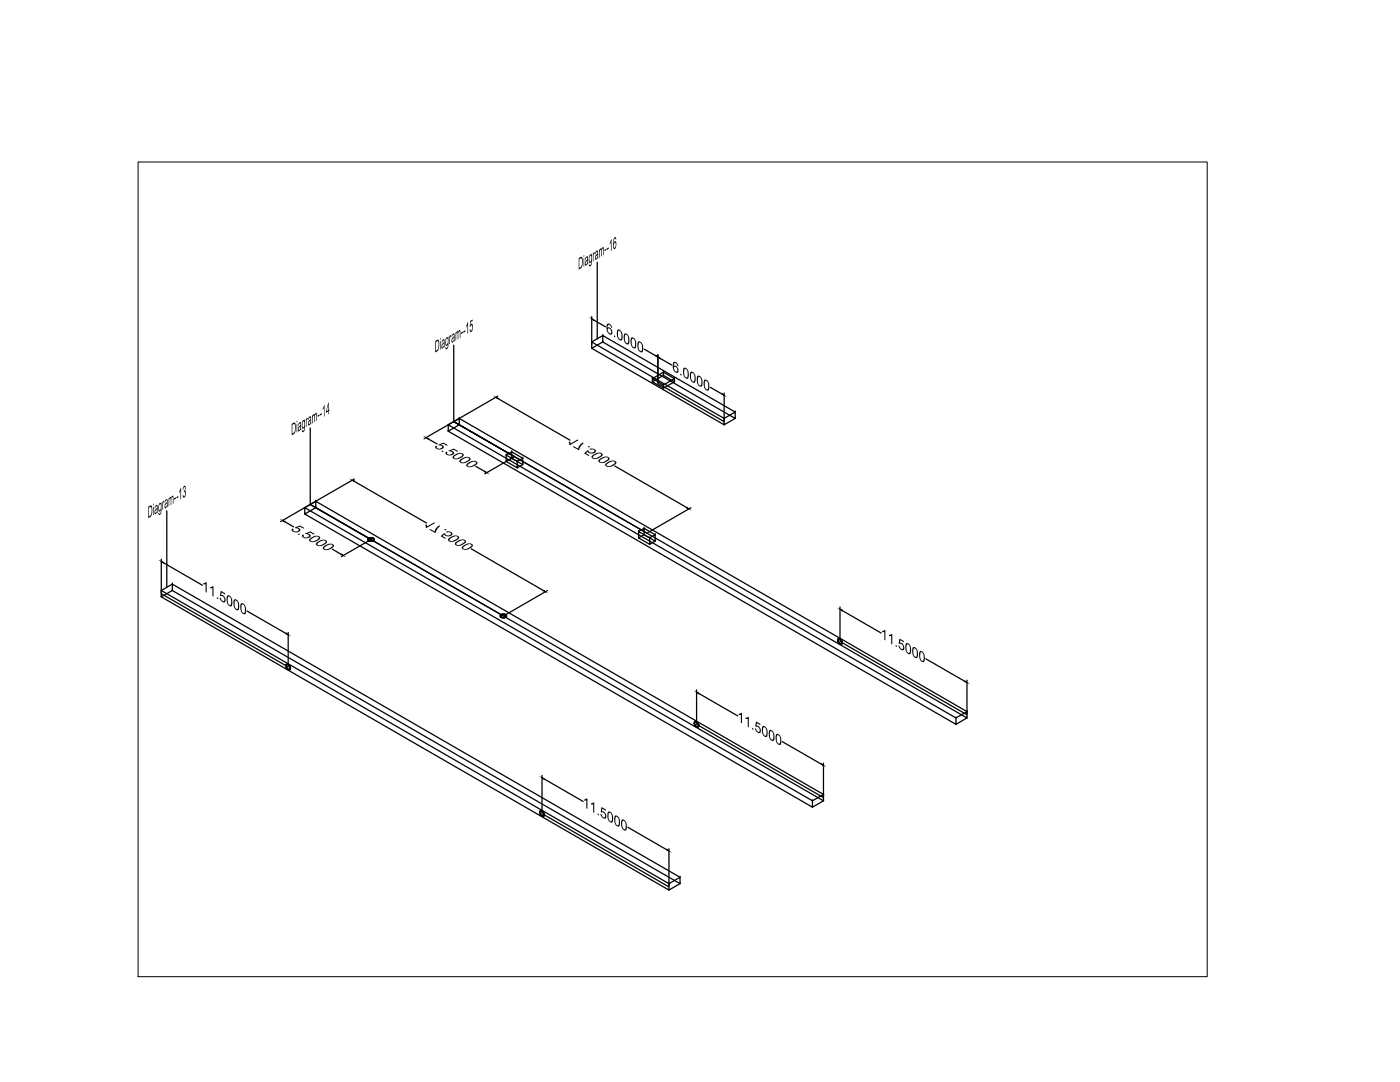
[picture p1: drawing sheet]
<svg xmlns="http://www.w3.org/2000/svg" width="279mm" height="216mm" viewBox="0 0 279 216" stroke-linecap="round" stroke-linejoin="round" font-family="sans-serif">
<!-- layer: holes -->
<g fill="none" stroke="#000" stroke-width=".25">
<path d="M130.2 75.5l2.2-1.2 2.2 1.2-2.2 1.3zM130.2 76.2l2.2-1.3 2.2 1.3-2.2 1.3zM130.2 76.2h.1M130.2 75.5h.1M130.2 75.5v.7M131.3 76.5l13.2 7.6M132.4 74.3h.1M132.4 74.9h.1M132.4 77.5h.1M132.4 76.8h.1M132.4 74.3v.6M132.4 76.8v.7"/>
<path d="M101 90.8l1.1-.6v1.2l-1.1 .7M101 90.8l2.2 1.3v1.2l-2.2-1.2zM101 90.8h.1M101 92.1h.1M102.1 90.2l2.2 1.2v1.3l-2.2-1.3M102.1 90.2h.1M102.1 91.4h.1M102.7 91.1l-12.1-7 38.5 22.3M103.2 92.1h.1M103.2 93.3h.1M104.3 91.4h.1M104.3 92.7h.1"/>
<path d="M104.3 91.4l-1.1 .7M104.3 92.7l-1.1 .6M32.2 118.5l25.3 14.6M61.9 100.7l38.6 22.2M73.4 107.6l.6-.3a.51 .51 0 0 1 .7 .4l-.7 .3a.51 .51 0 0 1-.6-.4zM73.6 107.4h.1M73.6 107.9h.1M73.6 107.4a.67 .67 0 0 1 1 .4 .66 .66 0 0 1-.6 .2 .66 .66 0 0 1-.6-.4zM73.6 107.4a.67 .67 0 0 1 1 .3 .66 .66 0 0 1-.6 .3 .66 .66 0 0 1-.6-.5zM73.6 107.4a.62 .62 0 0 1 1 .3 .62 .62 0 0 1-.6 .3 .62 .62 0 0 1-.5-.4zM74.4 107.9h.1M74.4 107.4h.1"/>
<path d="M127.4 106.1l1.1-.7v1.3l-1.1 .6M127.4 106.1l2.2 1.2v1.3l-2.2-1.3zM127.4 106.1h.1M127.4 107.3h.1M128.5 105.4l2.3 1.3v1.3l-2.3-1.3M128.5 105.4h.1M128.5 106.7h.1M129.6 107.3h.1M129.6 108.6h.1M130.8 106.7h.1M130.8 108h.1M130.8 106.7l-1.2 .6"/>
<path d="M130.8 108l-1.2 .6M57.1 132.8h.1M57.1 132.6l.2-.1a.66 .66 0 0 1 .5 .5 .66 .66 0 0 1-.1 .7 .78 .78 0 0 1-.6-1.1zM57.1 132.6a.67 .67 0 0 1 .7 .3 .67 .67 0 0 1-.1 .8l-.5-.4zM57.2 132.7l.1-.1a.62 .62 0 0 1 .5 .4 .62 .62 0 0 1-.1 .6 .72 .72 0 0 1-.5-.9zM57.2 132.6l.1-.1a.66 .66 0 0 1 .6 .4 .66 .66 0 0 1-.1 .7 .78 .78 0 0 1-.6-1zM57.5 132.6h.1M57.5 133.6h.1M57.9 133.4h.1M99.8 122.8l.7-.3a.51 .51 0 0 1 .6 .5l-.6 .3a.51 .51 0 0 1-.7-.5zM100.1 122.7h.1M100.1 123.1h.1"/>
<path d="M100 122.7a.67 .67 0 0 1 1.1 .3 .66 .66 0 0 1-.7 .3 .66 .66 0 0 1-.5-.4zM100 122.6a.67 .67 0 0 1 1.1 .4 .66 .66 0 0 1-.7 .2 .66 .66 0 0 1-.5-.4zM100.1 122.7a.62 .62 0 0 1 .9 .3 .62 .62 0 0 1-.6 .3 .62 .62 0 0 1-.5-.5zM100.9 123.1h.1M100.9 122.7h.1M167.2 127.7h.1M167.2 127.5h.2a.66 .66 0 0 1 .6 .4 .66 .66 0 0 1-.2 .7 .78 .78 0 0 1-.6-1.1zM167.2 127.5a.67 .67 0 0 1 .8 .3 .67 .67 0 0 1-.1 .8l-.6-.4zM167.3 127.6l.1-.1a.62 .62 0 0 1 .6 .4 .62 .62 0 0 1-.2 .6 .72 .72 0 0 1-.5-.9zM167.3 127.5l.2-.1a.66 .66 0 0 1 .5 .4 .66 .66 0 0 1-.1 .7 .78 .78 0 0 1-.6-1zM167.7 127.5h.1M167.6 128.5h.1"/>
<path d="M167.6 128l25.4 14.6M168 128.3h.1M138.6 144.3h.1M138.6 144.1l.2-.1a.66 .66 0 0 1 .5 .4 .66 .66 0 0 1-.1 .7 .78 .78 0 0 1-.6-1zM138.6 144a.67 .67 0 0 1 .7 .3 .67 .67 0 0 1-.1 .8l-.5-.4zM138.7 144.1l.1-.1a.62 .62 0 0 1 .5 .4 .62 .62 0 0 1-.1 .6 .72 .72 0 0 1-.5-.9zM138.7 144h.1a.66 .66 0 0 1 .6 .4 .66 .66 0 0 1-.1 .7 .78 .78 0 0 1-.6-1.1zM139 144h.1M139 145.1h.1M139 144.5l25.3 14.7M139.4 144.8h.1M107.8 162.1h.1"/>
<path d="M107.8 161.9l.1-.1a.66 .66 0 0 1 .6 .4 .66 .66 0 0 1-.1 .7 .78 .78 0 0 1-.6-1zM107.8 161.8a.67 .67 0 0 1 .7 .3 .67 .67 0 0 1-.1 .8l-.6-.4zM107.8 161.9l.2-.1a.62 .62 0 0 1 .5 .4 .62 .62 0 0 1-.1 .7 .72 .72 0 0 1-.6-1zM107.8 161.8h.2a.66 .66 0 0 1 .5 .4 .66 .66 0 0 1-.1 .7 .78 .78 0 0 1-.6-1.1zM108.2 161.8h.1M108.1 162.9h.1M108.2 162.3l25.3 14.7M108.6 162.6h.1"/>
</g>
<!-- layer: objetc outline -->
<g fill="none" stroke="#000" stroke-width=".25">
<path d="M118.1 68.2l26.4 15.3v1.3l-26.4-15.3zM118.1 69.5h.1M120.3 68.2l-2.2 1.3M120.3 67l-2.2 1.2M89.5 84.8l101.3 58.5v1.2l-101.3-58.5zM89.5 86h.1M91.7 83.5h.1M91.7 84.8h.1M91.7 84.8l-2.2 1.2M91.7 83.5l-2.2 1.3M144.5 83.5l2.2-1.3v1.3l-2.2 1.3M144.5 83.5h.1"/>
<path d="M144.5 84.8h.1M146.7 82.2l-26.4-15.2v1.2l26.4 15.3M146.7 82.2h.1M146.7 83.5h.1M32.2 117.8l101.3 58.5v1.3l-101.3-58.5zM32.2 119.1h.1M34.4 116.6h.1M34.4 117.8h.1M34.4 117.8l-2.2 1.3M34.4 116.6l-2.2 1.2M60.8 101.3l101.3 58.5v1.3l-101.3-58.5zM60.8 102.6h.1"/>
<path d="M63 100h.1M63 101.3h.1M63 101.3l-2.2 1.3M63 100l-2.2 1.3M162.1 159.8l2.2-1.3v1.3l-2.2 1.3M162.1 159.8h.1M164.3 158.5l-101.3-58.5v1.3l101.3 58.5M164.3 158.5h.1M164.3 159.8h.1M190.8 143.3l2.2-1.3v1.3l-2.2 1.2M190.8 143.3h.1M190.8 144.5h.1"/>
<path d="M193 142l-101.3-58.5v1.3l101.3 58.5M193 142h.1M193 143.3h.1M133.5 176.3l2.2-1.2v1.2l-2.2 1.3M133.5 176.3h.1M133.5 177.6h.1M135.7 175.1l-101.3-58.5v1.2l101.3 58.5M135.7 175.1h.1M135.7 176.3h.1M162.1 161.1h.1"/>
</g>
<!-- layer: dim -->
<g fill="none" stroke="#000" stroke-width=".25">
<path d="M99.3 79.1l-8.6 4.9M99.3 79.5l14.5 8.3M118.1 63.2v5.5M118.5 63.9l2.3 1.3M131.3 70.8v5.5M131.7 71.5l2.4 1.3M144.5 78.4v5.6M70.7 95.6l-8.6 5M70.7 96l14.4 8.4M85.4 87.5l1.8 1.1M90.4 84.2l-5.8 3.3M102.5 91.2l-5.8 3.3"/>
<path d="M122.7 93l14.4 8.3M32.2 111.6v6.7M32.6 112.3l7.8 4.5M56.8 104.1l1.8 1M61.8 100.7l-5.8 3.4M73.9 107.7l-5.8 3.4M94 109.5l14.5 8.3M109.3 117.8l-8.7 5M137.9 101.3l-8.7 5M49.3 121.9l7.8 4.5M57.5 126.2v6.7M139 137.7v6.7"/>
<path d="M139.4 138.3l7.8 4.5M167.6 121.1v6.7M168 121.8l7.9 4.5M184.8 131.5l7.8 4.5M193 135.7v6.8M108.2 154.7v7.5M108.6 155.4l7.8 4.5M156.1 148l7.8 4.5M164.3 152.3v6.7M125.3 165.1l7.8 4.5M133.5 169.3v7.5"/>
</g>
<g fill="#000" stroke="#000" stroke-width=".2">
<path d="M98.9 79.3l.5 .2h-.1zM118.1 63.6l.4 .2v.1zM131.3 71.3l.4 .1v.2zM70.3 95.8l.5 .2-.2 .1zM85 87.3l.5 .2-.1 .1zM96.7 94.1l.1-.1 .3 .3zM32.2 112l.4 .2v.1zM56.4 103.8l.5 .2-.2 .1zM68 110.7l.2-.1 .3 .2zM108.4 117.9l.1-.1 .4 .3zM137 101.3h.2l.3 .2zM57.1 126.4l.4 .3-.4-.2z"/>
<path d="M139 138.1l.4 .2v.1zM167.6 121.6l.4 .1v.2zM192.6 135.9l.4 .3-.4-.2zM108.2 155.2l.4 .1v.2zM163.9 152.4l.4 .3-.4-.1zM133.1 169.5l.4 .3-.4-.1z"/>
</g>
<path d="M113.5 88.2l.2-.1 .2 .4 1.4-.8 .2 .1-1.8 1.1-.1-.1zM84.9 104.7l.2-.1 .2 .4 1.3-.8 .2 .2-1.7 1-.2-.1z" fill="#000"/>
<!-- layer: text -->
<path d="M119.2 52.3v15.3M90.6 68.9v15.2M61.9 85.4v15.3M33.3 101.9v15.3" fill="none" stroke="#000" stroke-width=".25"/>
<!-- layer: 0 -->
<path d="M27.6 32.3h213.3v162.6h-213.3z" fill="none" stroke="#000" stroke-width=".2"/>
<g font-size="3.6">
<text x="115.4" y="53.9" transform="rotate(-30 115.4 53.9)">Diagram--16</text>
<text x="86.7" y="70.4" transform="rotate(-30 86.7 70.4)">Diagram--15</text>
<text x="58.1" y="86.9" transform="rotate(-30 58.1 86.9)">Diagram--14</text>
<text x="29.5" y="103.5" transform="rotate(-30 29.5 103.5)">Diagram--13</text>
</g>
<g font-size="3.2">
<text x="120.9" y="66.3" transform="rotate(30 120.9 66.3)">6.0000</text>
<text x="134.2" y="73.9" transform="rotate(30 134.2 73.9)">6.0000</text>
<text x="86.5" y="89.1" transform="rotate(30 86.5 89.1)">5.5000</text>
<text x="114.6" y="87.3" transform="rotate(30 114.6 87.3)">17.5000</text>
<text x="57.8" y="105.7" transform="rotate(30 57.8 105.7)">5.5000</text>
<text x="85.9" y="103.8" transform="rotate(30 85.9 103.8)">17.5000</text>
<text x="40.3" y="117.7" transform="rotate(30 40.3 117.7)">11.5000</text>
<text x="175.8" y="127.3" transform="rotate(30 175.8 127.3)">11.5000</text>
<text x="147.2" y="143.8" transform="rotate(30 147.2 143.8)">11.5000</text>
<text x="116.3" y="160.9" transform="rotate(30 116.3 160.9)">11.5000</text>
</g>
</svg>
